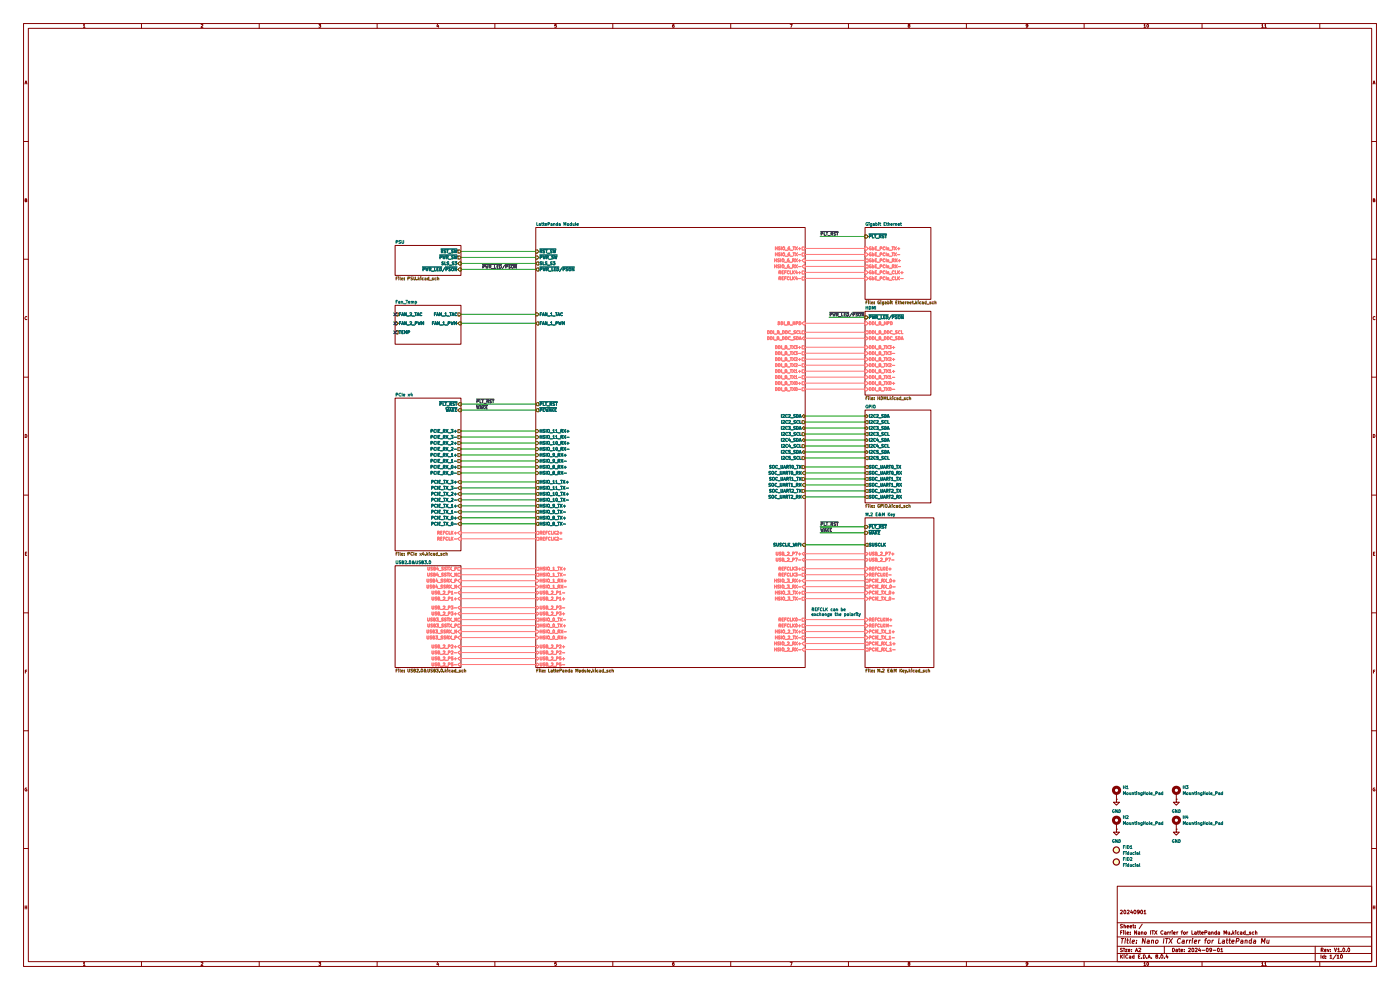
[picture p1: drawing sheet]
(kicad_sch
 (version 20231120)
 (generator "eeschema")
 (generator_version "8.0")
 (paper "A2")
 (title_block
  (title "Nano ITX Carrier for LattePanda Mu")
  (date "2024-09-01")
  (rev "V1.0.0")
  (comment 1 "20240901"))
 (lib_symbols
  (symbol "Mechanical:Fiducial" (exclude_from_sim no) (in_bom yes) (on_board yes)
   (property "Reference" "FID" (at 0 5.08 0) (effects (font (size 1.27 1.27))))
   (property "Value" "Fiducial" (at 0 3.175 0) (effects (font (size 1.27 1.27))))
   (property "Footprint" "" (at 0 0 0) (effects (font (size 1.27 1.27)) (hide yes)))
   (property "Datasheet" "~" (at 0 0 0) (effects (font (size 1.27 1.27)) (hide yes)))
   (property "Description" "Fiducial Marker" (at 0 0 0) (effects (font (size 1.27 1.27)) (hide yes)))
   (symbol "Fiducial_0_1"
    (circle (center 0 0) (radius 1.27) (stroke (width 0.508) (type default)) (fill (type background)))))
  (symbol "Mechanical:MountingHole_Pad"
   (pin_numbers hide)
   (pin_names
    (offset 1.016) hide) (exclude_from_sim no) (in_bom yes) (on_board yes)
   (property "Reference" "H" (at 0 6.35 0) (effects (font (size 1.27 1.27))))
   (property "Value" "MountingHole_Pad" (at 0 4.445 0) (effects (font (size 1.27 1.27))))
   (property "Footprint" "" (at 0 0 0) (effects (font (size 1.27 1.27)) (hide yes)))
   (property "Datasheet" "~" (at 0 0 0) (effects (font (size 1.27 1.27)) (hide yes)))
   (property "Description" "Mounting Hole with connection" (at 0 0 0) (effects (font (size 1.27 1.27)) (hide yes)))
   (symbol "MountingHole_Pad_0_1"
    (circle (center 0 1.27) (radius 1.27) (stroke (width 1.27) (type default)) (fill (type none))))
   (symbol "MountingHole_Pad_1_1"
    (pin input line (at 0 -2.54 90) (length 2.54) (name "1" (effects (font (size 1.27 1.27)))) (number "1" (effects (font (size 1.27 1.27)))))))
  (symbol "power:GND"
   (power)
   (pin_numbers hide)
   (pin_names
    (offset 0) hide) (exclude_from_sim no) (in_bom yes) (on_board yes)
   (property "Reference" "#PWR" (at 0 -6.35 0) (effects (font (size 1.27 1.27)) (hide yes)))
   (property "Value" "GND" (at 0 -3.81 0) (effects (font (size 1.27 1.27))))
   (property "Footprint" "" (at 0 0 0) (effects (font (size 1.27 1.27)) (hide yes)))
   (property "Datasheet" "" (at 0 0 0) (effects (font (size 1.27 1.27)) (hide yes)))
   (property "Description" "Power symbol creates a global label with name \"GND\" , ground" (at 0 0 0) (effects (font (size 1.27 1.27)) (hide yes)))
   (symbol "GND_0_1"
    (polyline (pts (xy 0 0) (xy 0 -1.27) (xy 1.27 -1.27) (xy 0 -2.54) (xy -1.27 -1.27) (xy 0 -1.27)) (stroke (width 0) (type default)) (fill (type none))))
   (symbol "GND_1_1"
    (pin power_in line (at 0 0 270) (length 0) (name "~" (effects (font (size 1.27 1.27)))) (number "1" (effects (font (size 1.27 1.27))))))))
 (no_connect
  (at 167.64 137.16))
 (no_connect
  (at 167.64 140.97))
 (no_connect
  (at 167.64 133.35))
 (wire
  (pts (xy 341.63 208.28) (xy 367.03 208.28))
  (stroke (width 0) (type default)))
 (wire
  (pts (xy 195.58 200.66) (xy 227.33 200.66))
  (stroke (width 0) (type default)))
 (wire
  (pts (xy 341.63 275.59) (xy 367.03 275.59))
  (stroke (width 0) (type default)))
 (wire
  (pts (xy 341.63 160.02) (xy 367.03 160.02))
  (stroke (width 0) (type default)))
 (wire
  (pts (xy 341.63 267.97) (xy 367.03 267.97))
  (stroke (width 0) (type default)))
 (wire
  (pts (xy 341.63 237.49) (xy 367.03 237.49))
  (stroke (width 0) (type default)))
 (wire
  (pts (xy 341.63 262.89) (xy 367.03 262.89))
  (stroke (width 0) (type default)))
 (wire
  (pts (xy 195.58 226.06) (xy 227.33 226.06))
  (stroke (width 0) (type default)))
 (wire
  (pts (xy 195.58 219.71) (xy 227.33 219.71))
  (stroke (width 0) (type default)))
 (wire
  (pts (xy 341.63 231.14) (xy 367.03 231.14))
  (stroke (width 0) (type default)))
 (wire
  (pts (xy 195.58 111.76) (xy 227.33 111.76))
  (stroke (width 0) (type default)))
 (wire
  (pts (xy 341.63 254) (xy 367.03 254))
  (stroke (width 0) (type default)))
 (wire
  (pts (xy 341.63 137.16) (xy 367.03 137.16))
  (stroke (width 0) (type default)))
 (wire
  (pts (xy 195.58 276.86) (xy 227.33 276.86))
  (stroke (width 0) (type default)))
 (wire
  (pts (xy 341.63 200.66) (xy 367.03 200.66))
  (stroke (width 0) (type default)))
 (wire
  (pts (xy 341.63 118.11) (xy 367.03 118.11))
  (stroke (width 0) (type default)))
 (wire
  (pts (xy 195.58 228.6) (xy 227.33 228.6))
  (stroke (width 0) (type default)))
 (wire
  (pts (xy 195.58 171.45) (xy 227.33 171.45))
  (stroke (width 0) (type default)))
 (wire
  (pts (xy 195.58 274.32) (xy 227.33 274.32))
  (stroke (width 0) (type default)))
 (wire
  (pts (xy 341.63 205.74) (xy 367.03 205.74))
  (stroke (width 0) (type default)))
 (wire
  (pts (xy 341.63 149.86) (xy 367.03 149.86))
  (stroke (width 0) (type default)))
 (wire
  (pts (xy 351.79 134.62) (xy 367.03 134.62))
  (stroke (width 0) (type default)))
 (wire
  (pts (xy 195.58 195.58) (xy 227.33 195.58))
  (stroke (width 0) (type default)))
 (wire
  (pts (xy 195.58 106.68) (xy 227.33 106.68))
  (stroke (width 0) (type default)))
 (wire
  (pts (xy 341.63 198.12) (xy 367.03 198.12))
  (stroke (width 0) (type default)))
 (wire
  (pts (xy 195.58 262.89) (xy 227.33 262.89))
  (stroke (width 0) (type default)))
 (wire
  (pts (xy 195.58 260.35) (xy 227.33 260.35))
  (stroke (width 0) (type default)))
 (wire
  (pts (xy 195.58 190.5) (xy 227.33 190.5))
  (stroke (width 0) (type default)))
 (wire
  (pts (xy 195.58 241.3) (xy 227.33 241.3))
  (stroke (width 0) (type default)))
 (wire
  (pts (xy 195.58 185.42) (xy 227.33 185.42))
  (stroke (width 0) (type default)))
 (wire
  (pts (xy 341.63 186.69) (xy 367.03 186.69))
  (stroke (width 0) (type default)))
 (wire
  (pts (xy 341.63 115.57) (xy 367.03 115.57))
  (stroke (width 0) (type default)))
 (wire
  (pts (xy 195.58 214.63) (xy 227.33 214.63))
  (stroke (width 0) (type default)))
 (wire
  (pts (xy 341.63 105.41) (xy 367.03 105.41))
  (stroke (width 0) (type default)))
 (wire
  (pts (xy 341.63 147.32) (xy 367.03 147.32))
  (stroke (width 0) (type default)))
 (wire
  (pts (xy 341.63 265.43) (xy 367.03 265.43))
  (stroke (width 0) (type default)))
 (wire
  (pts (xy 195.58 267.97) (xy 227.33 267.97))
  (stroke (width 0) (type default)))
 (wire
  (pts (xy 195.58 279.4) (xy 227.33 279.4))
  (stroke (width 0) (type default)))
 (wire
  (pts (xy 341.63 107.95) (xy 367.03 107.95))
  (stroke (width 0) (type default)))
 (wire
  (pts (xy 341.63 246.38) (xy 367.03 246.38))
  (stroke (width 0) (type default)))
 (wire
  (pts (xy 195.58 133.35) (xy 227.33 133.35))
  (stroke (width 0) (type default)))
 (wire
  (pts (xy 195.58 193.04) (xy 227.33 193.04))
  (stroke (width 0) (type default)))
 (wire
  (pts (xy 347.98 100.33) (xy 367.03 100.33))
  (stroke (width 0) (type default)))
 (wire
  (pts (xy 195.58 254) (xy 227.33 254))
  (stroke (width 0) (type default)))
 (wire
  (pts (xy 341.63 210.82) (xy 367.03 210.82))
  (stroke (width 0) (type default)))
 (wire
  (pts (xy 195.58 114.3) (xy 227.33 114.3))
  (stroke (width 0) (type default)))
 (wire
  (pts (xy 195.58 270.51) (xy 227.33 270.51))
  (stroke (width 0) (type default)))
 (wire
  (pts (xy 195.58 248.92) (xy 227.33 248.92))
  (stroke (width 0) (type default)))
 (wire
  (pts (xy 195.58 182.88) (xy 227.33 182.88))
  (stroke (width 0) (type default)))
 (wire
  (pts (xy 195.58 281.94) (xy 227.33 281.94))
  (stroke (width 0) (type default)))
 (wire
  (pts (xy 341.63 110.49) (xy 367.03 110.49))
  (stroke (width 0) (type default)))
 (wire
  (pts (xy 341.63 140.97) (xy 367.03 140.97))
  (stroke (width 0) (type default)))
 (wire
  (pts (xy 341.63 234.95) (xy 367.03 234.95))
  (stroke (width 0) (type default)))
 (wire
  (pts (xy 341.63 251.46) (xy 367.03 251.46))
  (stroke (width 0) (type default)))
 (wire
  (pts (xy 341.63 203.2) (xy 367.03 203.2))
  (stroke (width 0) (type default)))
 (wire
  (pts (xy 195.58 217.17) (xy 227.33 217.17))
  (stroke (width 0) (type default)))
 (wire
  (pts (xy 341.63 243.84) (xy 367.03 243.84))
  (stroke (width 0) (type default)))
 (wire
  (pts (xy 341.63 165.1) (xy 367.03 165.1))
  (stroke (width 0) (type default)))
 (wire
  (pts (xy 195.58 257.81) (xy 227.33 257.81))
  (stroke (width 0) (type default)))
 (wire
  (pts (xy 195.58 187.96) (xy 227.33 187.96))
  (stroke (width 0) (type default)))
 (wire
  (pts (xy 195.58 212.09) (xy 227.33 212.09))
  (stroke (width 0) (type default)))
 (wire
  (pts (xy 347.98 226.06) (xy 367.03 226.06))
  (stroke (width 0) (type default)))
 (wire
  (pts (xy 341.63 248.92) (xy 367.03 248.92))
  (stroke (width 0) (type default)))
 (wire
  (pts (xy 341.63 179.07) (xy 367.03 179.07))
  (stroke (width 0) (type default)))
 (wire
  (pts (xy 195.58 246.38) (xy 227.33 246.38))
  (stroke (width 0) (type default)))
 (wire
  (pts (xy 341.63 143.51) (xy 367.03 143.51))
  (stroke (width 0) (type default)))
 (wire
  (pts (xy 195.58 222.25) (xy 227.33 222.25))
  (stroke (width 0) (type default)))
 (wire
  (pts (xy 341.63 152.4) (xy 367.03 152.4))
  (stroke (width 0) (type default)))
 (wire
  (pts (xy 341.63 162.56) (xy 367.03 162.56))
  (stroke (width 0) (type default)))
 (wire
  (pts (xy 341.63 241.3) (xy 367.03 241.3))
  (stroke (width 0) (type default)))
 (wire
  (pts (xy 341.63 270.51) (xy 367.03 270.51))
  (stroke (width 0) (type default)))
 (wire
  (pts (xy 341.63 157.48) (xy 367.03 157.48))
  (stroke (width 0) (type default)))
 (wire
  (pts (xy 341.63 273.05) (xy 367.03 273.05))
  (stroke (width 0) (type default)))
 (wire
  (pts (xy 195.58 109.22) (xy 227.33 109.22))
  (stroke (width 0) (type default)))
 (wire
  (pts (xy 195.58 137.16) (xy 227.33 137.16))
  (stroke (width 0) (type default)))
 (wire
  (pts (xy 347.98 223.52) (xy 367.03 223.52))
  (stroke (width 0) (type default)))
 (wire
  (pts (xy 195.58 204.47) (xy 227.33 204.47))
  (stroke (width 0) (type default)))
 (wire
  (pts (xy 341.63 194.31) (xy 367.03 194.31))
  (stroke (width 0) (type default)))
 (wire
  (pts (xy 195.58 207.01) (xy 227.33 207.01))
  (stroke (width 0) (type default)))
 (wire
  (pts (xy 195.58 198.12) (xy 227.33 198.12))
  (stroke (width 0) (type default)))
 (wire
  (pts (xy 195.58 243.84) (xy 227.33 243.84))
  (stroke (width 0) (type default)))
 (wire
  (pts (xy 195.58 209.55) (xy 227.33 209.55))
  (stroke (width 0) (type default)))
 (wire
  (pts (xy 341.63 181.61) (xy 367.03 181.61))
  (stroke (width 0) (type default)))
 (wire
  (pts (xy 341.63 189.23) (xy 367.03 189.23))
  (stroke (width 0) (type default)))
 (wire
  (pts (xy 195.58 265.43) (xy 227.33 265.43))
  (stroke (width 0) (type default)))
 (wire
  (pts (xy 341.63 154.94) (xy 367.03 154.94))
  (stroke (width 0) (type default)))
 (wire
  (pts (xy 341.63 191.77) (xy 367.03 191.77))
  (stroke (width 0) (type default)))
 (wire
  (pts (xy 341.63 113.03) (xy 367.03 113.03))
  (stroke (width 0) (type default)))
 (wire
  (pts (xy 195.58 251.46) (xy 227.33 251.46))
  (stroke (width 0) (type default)))
 (wire
  (pts (xy 195.58 173.99) (xy 227.33 173.99))
  (stroke (width 0) (type default)))
 (wire
  (pts (xy 341.63 184.15) (xy 367.03 184.15))
  (stroke (width 0) (type default)))
 (wire
  (pts (xy 341.63 176.53) (xy 367.03 176.53))
  (stroke (width 0) (type default)))
 (text "REFCLK can be \nexchange the polarity"
  (exclude_from_sim no)
  (at 344.17 261.62 0)
  (effects (font (size 1.27 1.27)) (justify left bottom)))
 (label "~{PLT_RST}"
  (at 201.93 171.45 0)
  (fields_autoplaced yes)
  (effects (font (size 1.27 1.27)) (justify left bottom)))
 (label "~{PLT_RST}"
  (at 347.98 223.52 0)
  (fields_autoplaced yes)
  (effects (font (size 1.27 1.27)) (justify left bottom)))
 (label "~{PWR_LED}{slash}~{PSON}"
  (at 204.47 114.3 0)
  (fields_autoplaced yes)
  (effects (font (size 1.27 1.27)) (justify left bottom)))
 (label "~{WAKE}"
  (at 347.98 226.06 0)
  (fields_autoplaced yes)
  (effects (font (size 1.27 1.27)) (justify left bottom)))
 (label "~{PWR_LED}{slash}~{PSON}"
  (at 351.79 134.62 0)
  (fields_autoplaced yes)
  (effects (font (size 1.27 1.27)) (justify left bottom)))
 (label "~{WAKE}"
  (at 201.93 173.99 0)
  (fields_autoplaced yes)
  (effects (font (size 1.27 1.27)) (justify left bottom)))
 (label "~{PLT_RST}"
  (at 347.98 100.33 0)
  (fields_autoplaced yes)
  (effects (font (size 1.27 1.27)) (justify left bottom)))
 (symbol
  (lib_id "Mechanical:MountingHole_Pad")
  (at 473.71 336.55 0)
  (unit 1)
  (exclude_from_sim no)
  (in_bom no)
  (on_board yes)
  (dnp no)
  (fields_autoplaced yes)
  (property "Reference" "H1" (at 476.25 334.01 0) (effects (font (size 1.27 1.27)) (justify left)))
  (property "Value" "MountingHole_Pad" (at 476.25 336.55 0) (effects (font (size 1.27 1.27)) (justify left)))
  (property "Footprint" "A_HDJ_Library:MountingHole_3.2mm_M3_Pad_Via" (at 473.71 336.55 0) (effects (font (size 1.27 1.27)) (hide yes)))
  (property "Datasheet" "~" (at 473.71 336.55 0) (effects (font (size 1.27 1.27)) (hide yes)))
  (property "Description" "" (at 473.71 336.55 0) (effects (font (size 1.27 1.27)) (hide yes)))
  (property "Sim.Device" "" (at 473.71 336.55 0) (effects (font (size 1.27 1.27)) (hide yes)))
  (property "Sim.Pins" "" (at 473.71 336.55 0) (effects (font (size 1.27 1.27)) (hide yes)))
  (property "Sim.Type" "" (at 473.71 336.55 0) (effects (font (size 1.27 1.27)) (hide yes)))
  (property "Field-1" "" (at 0 673.1 0) (effects (font (size 1.27 1.27)) (hide yes)))
  (pin "1"))
 (symbol
  (lib_id "power:GND")
  (at 473.71 339.09 0)
  (unit 1)
  (exclude_from_sim no)
  (in_bom yes)
  (on_board yes)
  (dnp no)
  (fields_autoplaced yes)
  (property "Reference" "#PWR01" (at 473.71 345.44 0) (effects (font (size 1.27 1.27)) (hide yes)))
  (property "Value" "GND" (at 473.71 344.17 0) (effects (font (size 1.27 1.27))))
  (property "Footprint" "" (at 473.71 339.09 0) (effects (font (size 1.27 1.27)) (hide yes)))
  (property "Datasheet" "" (at 473.71 339.09 0) (effects (font (size 1.27 1.27)) (hide yes)))
  (property "Description" "" (at 473.71 339.09 0) (effects (font (size 1.27 1.27)) (hide yes)))
  (pin "1"))
 (symbol
  (lib_id "Mechanical:MountingHole_Pad")
  (at 499.11 349.25 0)
  (unit 1)
  (exclude_from_sim no)
  (in_bom no)
  (on_board yes)
  (dnp no)
  (fields_autoplaced yes)
  (property "Reference" "H4" (at 501.65 346.71 0) (effects (font (size 1.27 1.27)) (justify left)))
  (property "Value" "MountingHole_Pad" (at 501.65 349.25 0) (effects (font (size 1.27 1.27)) (justify left)))
  (property "Footprint" "A_HDJ_Library:MountingHole_3.2mm_M3_Pad_Via" (at 499.11 349.25 0) (effects (font (size 1.27 1.27)) (hide yes)))
  (property "Datasheet" "~" (at 499.11 349.25 0) (effects (font (size 1.27 1.27)) (hide yes)))
  (property "Description" "" (at 499.11 349.25 0) (effects (font (size 1.27 1.27)) (hide yes)))
  (property "Sim.Device" "" (at 499.11 349.25 0) (effects (font (size 1.27 1.27)) (hide yes)))
  (property "Sim.Pins" "" (at 499.11 349.25 0) (effects (font (size 1.27 1.27)) (hide yes)))
  (property "Sim.Type" "" (at 499.11 349.25 0) (effects (font (size 1.27 1.27)) (hide yes)))
  (property "Field-1" "" (at 0 698.5 0) (effects (font (size 1.27 1.27)) (hide yes)))
  (pin "1"))
 (symbol
  (lib_id "power:GND")
  (at 473.71 351.79 0)
  (unit 1)
  (exclude_from_sim no)
  (in_bom yes)
  (on_board yes)
  (dnp no)
  (fields_autoplaced yes)
  (property "Reference" "#PWR02" (at 473.71 358.14 0) (effects (font (size 1.27 1.27)) (hide yes)))
  (property "Value" "GND" (at 473.71 356.87 0) (effects (font (size 1.27 1.27))))
  (property "Footprint" "" (at 473.71 351.79 0) (effects (font (size 1.27 1.27)) (hide yes)))
  (property "Datasheet" "" (at 473.71 351.79 0) (effects (font (size 1.27 1.27)) (hide yes)))
  (property "Description" "" (at 473.71 351.79 0) (effects (font (size 1.27 1.27)) (hide yes)))
  (pin "1"))
 (symbol
  (lib_id "Mechanical:Fiducial")
  (at 473.71 360.68 0)
  (unit 1)
  (exclude_from_sim no)
  (in_bom no)
  (on_board yes)
  (dnp no)
  (fields_autoplaced yes)
  (property "Reference" "FID1" (at 476.25 359.41 0) (effects (font (size 1.27 1.27)) (justify left)))
  (property "Value" "Fiducial" (at 476.25 361.95 0) (effects (font (size 1.27 1.27)) (justify left)))
  (property "Footprint" "A_HDJ_Library:Fiducial_0.5mm_Mask1mm" (at 473.71 360.68 0) (effects (font (size 1.27 1.27)) (hide yes)))
  (property "Datasheet" "~" (at 473.71 360.68 0) (effects (font (size 1.27 1.27)) (hide yes)))
  (property "Description" "" (at 473.71 360.68 0) (effects (font (size 1.27 1.27)) (hide yes)))
  (property "Sim.Device" "" (at 473.71 360.68 0) (effects (font (size 1.27 1.27)) (hide yes)))
  (property "Sim.Pins" "" (at 473.71 360.68 0) (effects (font (size 1.27 1.27)) (hide yes)))
  (property "Sim.Type" "" (at 473.71 360.68 0) (effects (font (size 1.27 1.27)) (hide yes)))
  (property "Field-1" "" (at 0 721.36 0) (effects (font (size 1.27 1.27)) (hide yes))))
 (symbol
  (lib_id "Mechanical:Fiducial")
  (at 473.71 365.76 0)
  (unit 1)
  (exclude_from_sim no)
  (in_bom no)
  (on_board yes)
  (dnp no)
  (fields_autoplaced yes)
  (property "Reference" "FID2" (at 476.25 364.49 0) (effects (font (size 1.27 1.27)) (justify left)))
  (property "Value" "Fiducial" (at 476.25 367.03 0) (effects (font (size 1.27 1.27)) (justify left)))
  (property "Footprint" "A_HDJ_Library:Fiducial_0.5mm_Mask1mm" (at 473.71 365.76 0) (effects (font (size 1.27 1.27)) (hide yes)))
  (property "Datasheet" "~" (at 473.71 365.76 0) (effects (font (size 1.27 1.27)) (hide yes)))
  (property "Description" "" (at 473.71 365.76 0) (effects (font (size 1.27 1.27)) (hide yes)))
  (property "Sim.Device" "" (at 473.71 365.76 0) (effects (font (size 1.27 1.27)) (hide yes)))
  (property "Sim.Pins" "" (at 473.71 365.76 0) (effects (font (size 1.27 1.27)) (hide yes)))
  (property "Sim.Type" "" (at 473.71 365.76 0) (effects (font (size 1.27 1.27)) (hide yes)))
  (property "Field-1" "" (at 0 731.52 0) (effects (font (size 1.27 1.27)) (hide yes))))
 (symbol
  (lib_id "Mechanical:MountingHole_Pad")
  (at 473.71 349.25 0)
  (unit 1)
  (exclude_from_sim no)
  (in_bom no)
  (on_board yes)
  (dnp no)
  (fields_autoplaced yes)
  (property "Reference" "H2" (at 476.25 346.71 0) (effects (font (size 1.27 1.27)) (justify left)))
  (property "Value" "MountingHole_Pad" (at 476.25 349.25 0) (effects (font (size 1.27 1.27)) (justify left)))
  (property "Footprint" "A_HDJ_Library:MountingHole_3.2mm_M3_Pad_Via" (at 473.71 349.25 0) (effects (font (size 1.27 1.27)) (hide yes)))
  (property "Datasheet" "~" (at 473.71 349.25 0) (effects (font (size 1.27 1.27)) (hide yes)))
  (property "Description" "" (at 473.71 349.25 0) (effects (font (size 1.27 1.27)) (hide yes)))
  (property "Sim.Device" "" (at 473.71 349.25 0) (effects (font (size 1.27 1.27)) (hide yes)))
  (property "Sim.Pins" "" (at 473.71 349.25 0) (effects (font (size 1.27 1.27)) (hide yes)))
  (property "Sim.Type" "" (at 473.71 349.25 0) (effects (font (size 1.27 1.27)) (hide yes)))
  (property "Field-1" "" (at 0 698.5 0) (effects (font (size 1.27 1.27)) (hide yes)))
  (pin "1"))
 (symbol
  (lib_id "Mechanical:MountingHole_Pad")
  (at 499.11 336.55 0)
  (unit 1)
  (exclude_from_sim no)
  (in_bom no)
  (on_board yes)
  (dnp no)
  (fields_autoplaced yes)
  (property "Reference" "H3" (at 501.65 334.01 0) (effects (font (size 1.27 1.27)) (justify left)))
  (property "Value" "MountingHole_Pad" (at 501.65 336.55 0) (effects (font (size 1.27 1.27)) (justify left)))
  (property "Footprint" "A_HDJ_Library:MountingHole_3.2mm_M3_Pad_Via" (at 499.11 336.55 0) (effects (font (size 1.27 1.27)) (hide yes)))
  (property "Datasheet" "~" (at 499.11 336.55 0) (effects (font (size 1.27 1.27)) (hide yes)))
  (property "Description" "" (at 499.11 336.55 0) (effects (font (size 1.27 1.27)) (hide yes)))
  (property "Sim.Device" "" (at 499.11 336.55 0) (effects (font (size 1.27 1.27)) (hide yes)))
  (property "Sim.Pins" "" (at 499.11 336.55 0) (effects (font (size 1.27 1.27)) (hide yes)))
  (property "Sim.Type" "" (at 499.11 336.55 0) (effects (font (size 1.27 1.27)) (hide yes)))
  (property "Field-1" "" (at 0 673.1 0) (effects (font (size 1.27 1.27)) (hide yes)))
  (pin "1"))
 (symbol
  (lib_id "power:GND")
  (at 499.11 339.09 0)
  (unit 1)
  (exclude_from_sim no)
  (in_bom yes)
  (on_board yes)
  (dnp no)
  (fields_autoplaced yes)
  (property "Reference" "#PWR03" (at 499.11 345.44 0) (effects (font (size 1.27 1.27)) (hide yes)))
  (property "Value" "GND" (at 499.11 344.17 0) (effects (font (size 1.27 1.27))))
  (property "Footprint" "" (at 499.11 339.09 0) (effects (font (size 1.27 1.27)) (hide yes)))
  (property "Datasheet" "" (at 499.11 339.09 0) (effects (font (size 1.27 1.27)) (hide yes)))
  (property "Description" "" (at 499.11 339.09 0) (effects (font (size 1.27 1.27)) (hide yes)))
  (pin "1"))
 (symbol
  (lib_id "power:GND")
  (at 499.11 351.79 0)
  (unit 1)
  (exclude_from_sim no)
  (in_bom yes)
  (on_board yes)
  (dnp no)
  (fields_autoplaced yes)
  (property "Reference" "#PWR04" (at 499.11 358.14 0) (effects (font (size 1.27 1.27)) (hide yes)))
  (property "Value" "GND" (at 499.11 356.87 0) (effects (font (size 1.27 1.27))))
  (property "Footprint" "" (at 499.11 351.79 0) (effects (font (size 1.27 1.27)) (hide yes)))
  (property "Datasheet" "" (at 499.11 351.79 0) (effects (font (size 1.27 1.27)) (hide yes)))
  (property "Description" "" (at 499.11 351.79 0) (effects (font (size 1.27 1.27)) (hide yes)))
  (pin "1"))
 (sheet
  (at 167.64 168.91)
  (size 27.94 64.77)
  (fields_autoplaced yes)
  (stroke (width 0.1524) (type solid))
  (fill (color 0 0 0 0.0000))
  (property "Sheetname" "PCIe x4" (at 167.64 168.1984 0) (effects (font (size 1.27 1.27)) (justify left bottom)))
  (property "Sheetfile" "PCIe x4.kicad_sch" (at 167.64 234.2646 0) (effects (font (size 1.27 1.27)) (justify left top)))
  (pin "PCIE_RX_3-" output (at 195.58 185.42 0) (effects (font (size 1.27 1.27)) (justify right)))
  (pin "PCIE_RX_2-" output (at 195.58 190.5 0) (effects (font (size 1.27 1.27)) (justify right)))
  (pin "PCIE_RX_3+" output (at 195.58 182.88 0) (effects (font (size 1.27 1.27)) (justify right)))
  (pin "PCIE_RX_0-" output (at 195.58 200.66 0) (effects (font (size 1.27 1.27)) (justify right)))
  (pin "PCIE_RX_1-" output (at 195.58 195.58 0) (effects (font (size 1.27 1.27)) (justify right)))
  (pin "PCIE_RX_1+" output (at 195.58 193.04 0) (effects (font (size 1.27 1.27)) (justify right)))
  (pin "PCIE_RX_0+" output (at 195.58 198.12 0) (effects (font (size 1.27 1.27)) (justify right)))
  (pin "PCIE_RX_2+" output (at 195.58 187.96 0) (effects (font (size 1.27 1.27)) (justify right)))
  (pin "~{PLT_RST}" input (at 195.58 171.45 0) (effects (font (size 1.27 1.27)) (justify right)))
  (pin "REFCLK-" input (at 195.58 228.6 0) (effects (font (size 1.27 1.27)) (justify right)))
  (pin "REFCLK+" input (at 195.58 226.06 0) (effects (font (size 1.27 1.27)) (justify right)))
  (pin "PCIE_TX_3-" input (at 195.58 207.01 0) (effects (font (size 1.27 1.27)) (justify right)))
  (pin "PCIE_TX_3+" input (at 195.58 204.47 0) (effects (font (size 1.27 1.27)) (justify right)))
  (pin "PCIE_TX_2-" input (at 195.58 212.09 0) (effects (font (size 1.27 1.27)) (justify right)))
  (pin "PCIE_TX_0+" input (at 195.58 219.71 0) (effects (font (size 1.27 1.27)) (justify right)))
  (pin "PCIE_TX_2+" input (at 195.58 209.55 0) (effects (font (size 1.27 1.27)) (justify right)))
  (pin "PCIE_TX_1-" input (at 195.58 217.17 0) (effects (font (size 1.27 1.27)) (justify right)))
  (pin "PCIE_TX_0-" input (at 195.58 222.25 0) (effects (font (size 1.27 1.27)) (justify right)))
  (pin "PCIE_TX_1+" input (at 195.58 214.63 0) (effects (font (size 1.27 1.27)) (justify right)))
  (pin "~{WAKE}" input (at 195.58 173.99 0) (effects (font (size 1.27 1.27)) (justify right))))
 (sheet
  (at 167.64 129.54)
  (size 27.94 16.51)
  (fields_autoplaced yes)
  (stroke (width 0.1524) (type solid))
  (fill (color 0 0 0 0.0000))
  (property "Sheetname" "Fan_Temp" (at 167.64 128.8284 0) (effects (font (size 1.27 1.27)) (justify left bottom)))
  (property "Sheetfile" "fan_temp.kicad_sch" (at 167.64 146.6346 0) (effects (font (size 1.27 1.27)) (justify left top) (hide yes)))
  (pin "FAN_1_TAC" output (at 195.58 133.35 0) (effects (font (size 1.27 1.27)) (justify right)))
  (pin "FAN_1_PWM" input (at 195.58 137.16 0) (effects (font (size 1.27 1.27)) (justify right)))
  (pin "FAN_2_PWM" input (at 167.64 137.16 180) (effects (font (size 1.27 1.27)) (justify left)))
  (pin "FAN_2_TAC" output (at 167.64 133.35 180) (effects (font (size 1.27 1.27)) (justify left)))
  (pin "TEMP" output (at 167.64 140.97 180) (effects (font (size 1.27 1.27)) (justify left))))
 (sheet
  (at 227.33 96.52)
  (size 114.3 186.69)
  (fields_autoplaced yes)
  (stroke (width 0.1524) (type solid))
  (fill (color 0 0 0 0.0000))
  (property "Sheetname" "LattePanda Module" (at 227.33 95.8084 0) (effects (font (size 1.27 1.27)) (justify left bottom)))
  (property "Sheetfile" "LattePanda Module.kicad_sch" (at 227.33 283.7946 0) (effects (font (size 1.27 1.27)) (justify left top)))
  (pin "HSIO_11_TX+" output (at 227.33 204.47 180) (effects (font (size 1.27 1.27)) (justify left)))
  (pin "HSIO_11_TX-" output (at 227.33 207.01 180) (effects (font (size 1.27 1.27)) (justify left)))
  (pin "HSIO_11_RX+" input (at 227.33 182.88 180) (effects (font (size 1.27 1.27)) (justify left)))
  (pin "HSIO_11_RX-" input (at 227.33 185.42 180) (effects (font (size 1.27 1.27)) (justify left)))
  (pin "HSIO_6_TX-" output (at 341.63 107.95 0) (effects (font (size 1.27 1.27)) (justify right)))
  (pin "HSIO_6_RX+" input (at 341.63 110.49 0) (effects (font (size 1.27 1.27)) (justify right)))
  (pin "HSIO_6_RX-" input (at 341.63 113.03 0) (effects (font (size 1.27 1.27)) (justify right)))
  (pin "HSIO_6_TX+" output (at 341.63 105.41 0) (effects (font (size 1.27 1.27)) (justify right)))
  (pin "USB_2_P1-" bidirectional (at 227.33 251.46 180) (effects (font (size 1.27 1.27)) (justify left)))
  (pin "USB_2_P1+" bidirectional (at 227.33 254 180) (effects (font (size 1.27 1.27)) (justify left)))
  (pin "USB_2_P2+" bidirectional (at 227.33 274.32 180) (effects (font (size 1.27 1.27)) (justify left)))
  (pin "USB_2_P3+" bidirectional (at 227.33 260.35 180) (effects (font (size 1.27 1.27)) (justify left)))
  (pin "USB_2_P3-" bidirectional (at 227.33 257.81 180) (effects (font (size 1.27 1.27)) (justify left)))
  (pin "USB_2_P2-" bidirectional (at 227.33 276.86 180) (effects (font (size 1.27 1.27)) (justify left)))
  (pin "HSIO_8_TX+" output (at 227.33 219.71 180) (effects (font (size 1.27 1.27)) (justify left)))
  (pin "HSIO_8_TX-" output (at 227.33 222.25 180) (effects (font (size 1.27 1.27)) (justify left)))
  (pin "HSIO_1_TX-" output (at 227.33 243.84 180) (effects (font (size 1.27 1.27)) (justify left)))
  (pin "HSIO_1_RX+" input (at 227.33 246.38 180) (effects (font (size 1.27 1.27)) (justify left)))
  (pin "HSIO_1_RX-" input (at 227.33 248.92 180) (effects (font (size 1.27 1.27)) (justify left)))
  (pin "HSIO_0_TX-" output (at 227.33 262.89 180) (effects (font (size 1.27 1.27)) (justify left)))
  (pin "HSIO_0_TX+" output (at 227.33 265.43 180) (effects (font (size 1.27 1.27)) (justify left)))
  (pin "HSIO_9_TX-" output (at 227.33 217.17 180) (effects (font (size 1.27 1.27)) (justify left)))
  (pin "HSIO_9_TX+" output (at 227.33 214.63 180) (effects (font (size 1.27 1.27)) (justify left)))
  (pin "HSIO_8_RX+" input (at 227.33 198.12 180) (effects (font (size 1.27 1.27)) (justify left)))
  (pin "HSIO_8_RX-" input (at 227.33 200.66 180) (effects (font (size 1.27 1.27)) (justify left)))
  (pin "HSIO_9_RX+" input (at 227.33 193.04 180) (effects (font (size 1.27 1.27)) (justify left)))
  (pin "HSIO_10_RX-" input (at 227.33 190.5 180) (effects (font (size 1.27 1.27)) (justify left)))
  (pin "HSIO_9_RX-" input (at 227.33 195.58 180) (effects (font (size 1.27 1.27)) (justify left)))
  (pin "HSIO_10_RX+" input (at 227.33 187.96 180) (effects (font (size 1.27 1.27)) (justify left)))
  (pin "HSIO_10_TX+" output (at 227.33 209.55 180) (effects (font (size 1.27 1.27)) (justify left)))
  (pin "HSIO_10_TX-" output (at 227.33 212.09 180) (effects (font (size 1.27 1.27)) (justify left)))
  (pin "HSIO_0_RX-" input (at 227.33 267.97 180) (effects (font (size 1.27 1.27)) (justify left)))
  (pin "HSIO_1_TX+" output (at 227.33 241.3 180) (effects (font (size 1.27 1.27)) (justify left)))
  (pin "HSIO_0_RX+" input (at 227.33 270.51 180) (effects (font (size 1.27 1.27)) (justify left)))
  (pin "REFCLK2-" output (at 227.33 228.6 180) (effects (font (size 1.27 1.27)) (justify left)))
  (pin "REFCLK2+" output (at 227.33 226.06 180) (effects (font (size 1.27 1.27)) (justify left)))
  (pin "REFCLK4-" output (at 341.63 118.11 0) (effects (font (size 1.27 1.27)) (justify right)))
  (pin "REFCLK4+" output (at 341.63 115.57 0) (effects (font (size 1.27 1.27)) (justify right)))
  (pin "~{PLT_RST}" output (at 227.33 171.45 180) (effects (font (size 1.27 1.27)) (justify left)))
  (pin "~{PEWAKE}" output (at 227.33 173.99 180) (effects (font (size 1.27 1.27)) (justify left)))
  (pin "USB_2_P7+" bidirectional (at 341.63 234.95 0) (effects (font (size 1.27 1.27)) (justify right)))
  (pin "DDI_B_TX1+" output (at 341.63 157.48 0) (effects (font (size 1.27 1.27)) (justify right)))
  (pin "DDI_B_TX2+" output (at 341.63 152.4 0) (effects (font (size 1.27 1.27)) (justify right)))
  (pin "DDI_B_TX2-" output (at 341.63 154.94 0) (effects (font (size 1.27 1.27)) (justify right)))
  (pin "DDI_B_TX0-" output (at 341.63 165.1 0) (effects (font (size 1.27 1.27)) (justify right)))
  (pin "DDI_B_TX0+" output (at 341.63 162.56 0) (effects (font (size 1.27 1.27)) (justify right)))
  (pin "DDI_B_TX1-" output (at 341.63 160.02 0) (effects (font (size 1.27 1.27)) (justify right)))
  (pin "DDI_B_TX3-" output (at 341.63 149.86 0) (effects (font (size 1.27 1.27)) (justify right)))
  (pin "DDI_B_DDC_SDA" bidirectional (at 341.63 143.51 0) (effects (font (size 1.27 1.27)) (justify right)))
  (pin "DDI_B_TX3+" output (at 341.63 147.32 0) (effects (font (size 1.27 1.27)) (justify right)))
  (pin "DDI_B_HPD" input (at 341.63 137.16 0) (effects (font (size 1.27 1.27)) (justify right)))
  (pin "DDI_B_DDC_SCL" output (at 341.63 140.97 0) (effects (font (size 1.27 1.27)) (justify right)))
  (pin "USB_2_P5-" bidirectional (at 227.33 281.94 180) (effects (font (size 1.27 1.27)) (justify left)))
  (pin "USB_2_P5+" bidirectional (at 227.33 279.4 180) (effects (font (size 1.27 1.27)) (justify left)))
  (pin "~{PWR_LED}{slash}~{PSON}" output (at 227.33 114.3 180) (effects (font (size 1.27 1.27)) (justify left)))
  (pin "~{PWR_SW}" input (at 227.33 109.22 180) (effects (font (size 1.27 1.27)) (justify left)))
  (pin "~{RST_SW}" input (at 227.33 106.68 180) (effects (font (size 1.27 1.27)) (justify left)))
  (pin "REFCLK0+" output (at 341.63 265.43 0) (effects (font (size 1.27 1.27)) (justify right)))
  (pin "REFCLK0-" output (at 341.63 262.89 0) (effects (font (size 1.27 1.27)) (justify right)))
  (pin "SLS_S3" output (at 227.33 111.76 180) (effects (font (size 1.27 1.27)) (justify left)))
  (pin "HSIO_3_TX+" output (at 341.63 251.46 0) (effects (font (size 1.27 1.27)) (justify right)))
  (pin "HSIO_2_TX+" output (at 341.63 267.97 0) (effects (font (size 1.27 1.27)) (justify right)))
  (pin "HSIO_2_RX+" input (at 341.63 273.05 0) (effects (font (size 1.27 1.27)) (justify right)))
  (pin "HSIO_2_RX-" input (at 341.63 275.59 0) (effects (font (size 1.27 1.27)) (justify right)))
  (pin "HSIO_2_TX-" output (at 341.63 270.51 0) (effects (font (size 1.27 1.27)) (justify right)))
  (pin "HSIO_3_TX-" output (at 341.63 254 0) (effects (font (size 1.27 1.27)) (justify right)))
  (pin "HSIO_3_RX+" input (at 341.63 246.38 0) (effects (font (size 1.27 1.27)) (justify right)))
  (pin "HSIO_3_RX-" input (at 341.63 248.92 0) (effects (font (size 1.27 1.27)) (justify right)))
  (pin "SUSCLK_WIFI" input (at 341.63 231.14 0) (effects (font (size 1.27 1.27)) (justify right)))
  (pin "SOC_UART0_RX" input (at 341.63 200.66 0) (effects (font (size 1.27 1.27)) (justify right)))
  (pin "SOC_UART1_RX" input (at 341.63 205.74 0) (effects (font (size 1.27 1.27)) (justify right)))
  (pin "SOC_UART1_TX" output (at 341.63 203.2 0) (effects (font (size 1.27 1.27)) (justify right)))
  (pin "SOC_UART0_TX" output (at 341.63 198.12 0) (effects (font (size 1.27 1.27)) (justify right)))
  (pin "SOC_UART2_RX" input (at 341.63 210.82 0) (effects (font (size 1.27 1.27)) (justify right)))
  (pin "SOC_UART2_TX" output (at 341.63 208.28 0) (effects (font (size 1.27 1.27)) (justify right)))
  (pin "I2C2_SCL" output (at 341.63 179.07 0) (effects (font (size 1.27 1.27)) (justify right)))
  (pin "I2C3_SDA" bidirectional (at 341.63 181.61 0) (effects (font (size 1.27 1.27)) (justify right)))
  (pin "I2C4_SCL" output (at 341.63 189.23 0) (effects (font (size 1.27 1.27)) (justify right)))
  (pin "I2C2_SDA" bidirectional (at 341.63 176.53 0) (effects (font (size 1.27 1.27)) (justify right)))
  (pin "I2C4_SDA" bidirectional (at 341.63 186.69 0) (effects (font (size 1.27 1.27)) (justify right)))
  (pin "I2C3_SCL" output (at 341.63 184.15 0) (effects (font (size 1.27 1.27)) (justify right)))
  (pin "I2C5_SDA" bidirectional (at 341.63 191.77 0) (effects (font (size 1.27 1.27)) (justify right)))
  (pin "I2C5_SCL" output (at 341.63 194.31 0) (effects (font (size 1.27 1.27)) (justify right)))
  (pin "REFCLK3+" output (at 341.63 241.3 0) (effects (font (size 1.27 1.27)) (justify right)))
  (pin "REFCLK3-" output (at 341.63 243.84 0) (effects (font (size 1.27 1.27)) (justify right)))
  (pin "USB_2_P7-" bidirectional (at 341.63 237.49 0) (effects (font (size 1.27 1.27)) (justify right)))
  (pin "FAN_1_PWM" output (at 227.33 137.16 180) (effects (font (size 1.27 1.27)) (justify left)))
  (pin "FAN_1_TAC" input (at 227.33 133.35 180) (effects (font (size 1.27 1.27)) (justify left))))
 (sheet
  (at 367.03 132.08)
  (size 27.94 35.56)
  (fields_autoplaced yes)
  (stroke (width 0.1524) (type solid))
  (fill (color 0 0 0 0.0000))
  (property "Sheetname" "HDMI" (at 367.03 131.3684 0) (effects (font (size 1.27 1.27)) (justify left bottom)))
  (property "Sheetfile" "HDMI.kicad_sch" (at 367.03 168.2246 0) (effects (font (size 1.27 1.27)) (justify left top)))
  (pin "DDI_B_DDC_SCL" output (at 367.03 140.97 180) (effects (font (size 1.27 1.27)) (justify left)))
  (pin "DDI_B_DDC_SDA" bidirectional (at 367.03 143.51 180) (effects (font (size 1.27 1.27)) (justify left)))
  (pin "DDI_B_TX2+" input (at 367.03 152.4 180) (effects (font (size 1.27 1.27)) (justify left)))
  (pin "DDI_B_TX2-" input (at 367.03 154.94 180) (effects (font (size 1.27 1.27)) (justify left)))
  (pin "DDI_B_TX1+" input (at 367.03 157.48 180) (effects (font (size 1.27 1.27)) (justify left)))
  (pin "DDI_B_TX1-" input (at 367.03 160.02 180) (effects (font (size 1.27 1.27)) (justify left)))
  (pin "DDI_B_TX0-" input (at 367.03 165.1 180) (effects (font (size 1.27 1.27)) (justify left)))
  (pin "DDI_B_TX3+" input (at 367.03 147.32 180) (effects (font (size 1.27 1.27)) (justify left)))
  (pin "DDI_B_TX3-" input (at 367.03 149.86 180) (effects (font (size 1.27 1.27)) (justify left)))
  (pin "DDI_B_TX0+" input (at 367.03 162.56 180) (effects (font (size 1.27 1.27)) (justify left)))
  (pin "DDI_B_HPD" input (at 367.03 137.16 180) (effects (font (size 1.27 1.27)) (justify left)))
  (pin "~{PWR_LED}{slash}~{PSON}" input (at 367.03 134.62 180) (effects (font (size 1.27 1.27)) (justify left))))
 (sheet
  (at 167.64 104.14)
  (size 27.94 12.7)
  (fields_autoplaced yes)
  (stroke (width 0.1524) (type solid))
  (fill (color 0 0 0 0.0000))
  (property "Sheetname" "PSU" (at 167.64 103.4284 0) (effects (font (size 1.27 1.27)) (justify left bottom)))
  (property "Sheetfile" "PSU.kicad_sch" (at 167.64 117.4246 0) (effects (font (size 1.27 1.27)) (justify left top)))
  (pin "~{PWR_LED}{slash}~{PSON}" input (at 195.58 114.3 0) (effects (font (size 1.27 1.27)) (justify right)))
  (pin "SLS_S3" input (at 195.58 111.76 0) (effects (font (size 1.27 1.27)) (justify right)))
  (pin "~{PWR_SW}" output (at 195.58 109.22 0) (effects (font (size 1.27 1.27)) (justify right)))
  (pin "~{RST_SW}" output (at 195.58 106.68 0) (effects (font (size 1.27 1.27)) (justify right))))
 (sheet
  (at 367.03 219.71)
  (size 29.21 63.5)
  (fields_autoplaced yes)
  (stroke (width 0.1524) (type solid))
  (fill (color 0 0 0 0.0000))
  (property "Sheetname" "M.2 E&M Key" (at 367.03 218.9984 0) (effects (font (size 1.27 1.27)) (justify left bottom)))
  (property "Sheetfile" "M.2 E&M Key.kicad_sch" (at 367.03 283.7946 0) (effects (font (size 1.27 1.27)) (justify left top)))
  (pin "SUSCLK" output (at 367.03 231.14 180) (effects (font (size 1.27 1.27)) (justify left)))
  (pin "REFCLKM+" input (at 367.03 262.89 180) (effects (font (size 1.27 1.27)) (justify left)))
  (pin "REFCLKM-" input (at 367.03 265.43 180) (effects (font (size 1.27 1.27)) (justify left)))
  (pin "~{PLT_RST}" input (at 367.03 223.52 180) (effects (font (size 1.27 1.27)) (justify left)))
  (pin "~{WAKE}" input (at 367.03 226.06 180) (effects (font (size 1.27 1.27)) (justify left)))
  (pin "PCIE_TX_1+" input (at 367.03 267.97 180) (effects (font (size 1.27 1.27)) (justify left)))
  (pin "PCIE_RX_1+" output (at 367.03 273.05 180) (effects (font (size 1.27 1.27)) (justify left)))
  (pin "PCIE_RX_1-" output (at 367.03 275.59 180) (effects (font (size 1.27 1.27)) (justify left)))
  (pin "PCIE_TX_1-" input (at 367.03 270.51 180) (effects (font (size 1.27 1.27)) (justify left)))
  (pin "REFCLKE-" input (at 367.03 243.84 180) (effects (font (size 1.27 1.27)) (justify left)))
  (pin "REFCLKE+" input (at 367.03 241.3 180) (effects (font (size 1.27 1.27)) (justify left)))
  (pin "USB_2_P7-" bidirectional (at 367.03 237.49 180) (effects (font (size 1.27 1.27)) (justify left)))
  (pin "PCIE_TX_0-" input (at 367.03 254 180) (effects (font (size 1.27 1.27)) (justify left)))
  (pin "USB_2_P7+" bidirectional (at 367.03 234.95 180) (effects (font (size 1.27 1.27)) (justify left)))
  (pin "PCIE_RX_0+" output (at 367.03 246.38 180) (effects (font (size 1.27 1.27)) (justify left)))
  (pin "PCIE_RX_0-" output (at 367.03 248.92 180) (effects (font (size 1.27 1.27)) (justify left)))
  (pin "PCIE_TX_0+" input (at 367.03 251.46 180) (effects (font (size 1.27 1.27)) (justify left))))
 (sheet
  (at 367.03 96.52)
  (size 27.94 30.48)
  (fields_autoplaced yes)
  (stroke (width 0.1524) (type solid))
  (fill (color 0 0 0 0.0000))
  (property "Sheetname" "Gigabit Ethernet" (at 367.03 95.8084 0) (effects (font (size 1.27 1.27)) (justify left bottom)))
  (property "Sheetfile" "Gigabit Ethernet.kicad_sch" (at 367.03 127.5846 0) (effects (font (size 1.27 1.27)) (justify left top)))
  (pin "GbE_PCIe_CLK-" input (at 367.03 118.11 180) (effects (font (size 1.27 1.27)) (justify left)))
  (pin "GbE_PCIe_RX+" output (at 367.03 110.49 180) (effects (font (size 1.27 1.27)) (justify left)))
  (pin "GbE_PCIe_RX-" output (at 367.03 113.03 180) (effects (font (size 1.27 1.27)) (justify left)))
  (pin "GbE_PCIe_TX-" input (at 367.03 107.95 180) (effects (font (size 1.27 1.27)) (justify left)))
  (pin "GbE_PCIe_TX+" input (at 367.03 105.41 180) (effects (font (size 1.27 1.27)) (justify left)))
  (pin "GbE_PCIe_CLK+" input (at 367.03 115.57 180) (effects (font (size 1.27 1.27)) (justify left)))
  (pin "~{PLT_RST}" input (at 367.03 100.33 180) (effects (font (size 1.27 1.27)) (justify left))))
 (sheet
  (at 367.03 173.99)
  (size 27.94 39.37)
  (fields_autoplaced yes)
  (stroke (width 0.1524) (type solid))
  (fill (color 0 0 0 0.0000))
  (property "Sheetname" "GPIO" (at 367.03 173.2784 0) (effects (font (size 1.27 1.27)) (justify left bottom)))
  (property "Sheetfile" "GPIO.kicad_sch" (at 367.03 213.9446 0) (effects (font (size 1.27 1.27)) (justify left top)))
  (pin "I2C2_SCL" output (at 367.03 179.07 180) (effects (font (size 1.27 1.27)) (justify left)))
  (pin "I2C4_SCL" output (at 367.03 189.23 180) (effects (font (size 1.27 1.27)) (justify left)))
  (pin "I2C5_SCL" output (at 367.03 194.31 180) (effects (font (size 1.27 1.27)) (justify left)))
  (pin "I2C3_SCL" output (at 367.03 184.15 180) (effects (font (size 1.27 1.27)) (justify left)))
  (pin "SOC_UART0_TX" output (at 367.03 198.12 180) (effects (font (size 1.27 1.27)) (justify left)))
  (pin "SOC_UART1_TX" output (at 367.03 203.2 180) (effects (font (size 1.27 1.27)) (justify left)))
  (pin "SOC_UART2_TX" output (at 367.03 208.28 180) (effects (font (size 1.27 1.27)) (justify left)))
  (pin "I2C3_SDA" bidirectional (at 367.03 181.61 180) (effects (font (size 1.27 1.27)) (justify left)))
  (pin "I2C4_SDA" bidirectional (at 367.03 186.69 180) (effects (font (size 1.27 1.27)) (justify left)))
  (pin "I2C5_SDA" bidirectional (at 367.03 191.77 180) (effects (font (size 1.27 1.27)) (justify left)))
  (pin "I2C2_SDA" bidirectional (at 367.03 176.53 180) (effects (font (size 1.27 1.27)) (justify left)))
  (pin "SOC_UART0_RX" output (at 367.03 200.66 180) (effects (font (size 1.27 1.27)) (justify left)))
  (pin "SOC_UART2_RX" output (at 367.03 210.82 180) (effects (font (size 1.27 1.27)) (justify left)))
  (pin "SOC_UART1_RX" output (at 367.03 205.74 180) (effects (font (size 1.27 1.27)) (justify left))))
 (sheet
  (at 167.64 240.03)
  (size 27.94 43.18)
  (fields_autoplaced yes)
  (stroke (width 0.1524) (type solid))
  (fill (color 0 0 0 0.0000))
  (property "Sheetname" "USB2.0&USB3.0" (at 167.64 239.3184 0) (effects (font (size 1.27 1.27)) (justify left bottom)))
  (property "Sheetfile" "USB2.0&USB3.0.kicad_sch" (at 167.64 283.7946 0) (effects (font (size 1.27 1.27)) (justify left top)))
  (pin "USB3_SSRX_P" input (at 195.58 270.51 0) (effects (font (size 1.27 1.27)) (justify right)))
  (pin "USB3_SSRX_N" input (at 195.58 267.97 0) (effects (font (size 1.27 1.27)) (justify right)))
  (pin "USB3_SSTX_N" output (at 195.58 262.89 0) (effects (font (size 1.27 1.27)) (justify right)))
  (pin "USB_2_P5+" bidirectional (at 195.58 279.4 0) (effects (font (size 1.27 1.27)) (justify right)))
  (pin "USB_2_P5-" bidirectional (at 195.58 281.94 0) (effects (font (size 1.27 1.27)) (justify right)))
  (pin "USB3_SSTX_P" output (at 195.58 265.43 0) (effects (font (size 1.27 1.27)) (justify right)))
  (pin "USB_2_P1+" bidirectional (at 195.58 254 0) (effects (font (size 1.27 1.27)) (justify right)))
  (pin "USB_2_P3-" bidirectional (at 195.58 257.81 0) (effects (font (size 1.27 1.27)) (justify right)))
  (pin "USB_2_P3+" bidirectional (at 195.58 260.35 0) (effects (font (size 1.27 1.27)) (justify right)))
  (pin "USB_2_P1-" bidirectional (at 195.58 251.46 0) (effects (font (size 1.27 1.27)) (justify right)))
  (pin "USB_2_P2+" bidirectional (at 195.58 274.32 0) (effects (font (size 1.27 1.27)) (justify right)))
  (pin "USB4_SSRX_N" input (at 195.58 248.92 0) (effects (font (size 1.27 1.27)) (justify right)))
  (pin "USB4_SSRX_P" input (at 195.58 246.38 0) (effects (font (size 1.27 1.27)) (justify right)))
  (pin "USB4_SSTX_N" output (at 195.58 243.84 0) (effects (font (size 1.27 1.27)) (justify right)))
  (pin "USB4_SSTX_P" output (at 195.58 241.3 0) (effects (font (size 1.27 1.27)) (justify right)))
  (pin "USB_2_P2-" bidirectional (at 195.58 276.86 0) (effects (font (size 1.27 1.27)) (justify right))))
 (sheet_instances
  (path ""
   (page "1"))))
